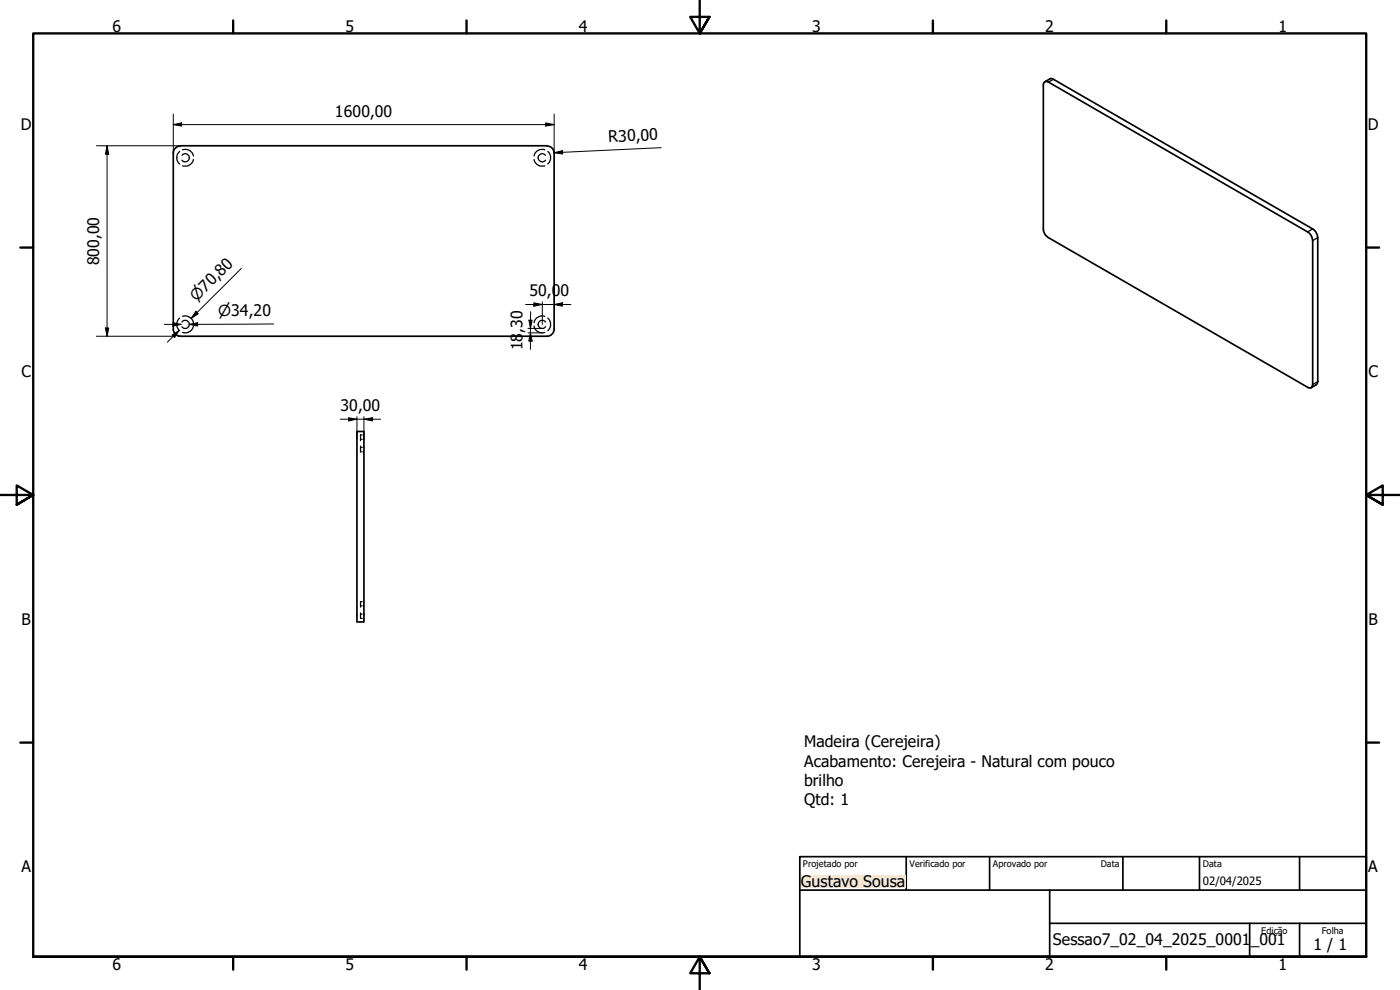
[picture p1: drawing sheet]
<svg xmlns="http://www.w3.org/2000/svg" width="420mm" height="297mm" viewBox="0 0 420 297" stroke-linecap="round" stroke-linejoin="round" font-family="sans-serif">
<path d="M313.4 24.6l.4-.2 .8 .2 78.5 45.5 .6 1 .3 1.1-.2 43.7a.83 .83 0 0 1-1.4 .3l-77.8-44.9-.8-.7-.7-1.7v-43.6zM313.6 24.6l1.7-1.1 .7 .2 78.6 45.5 .6 1 .3 1.1v43.2l-.5 .9-1.5 .9M54.1 43.8a2.13 2.13 0 0 0-2.1 2.1v52.9M54.2 43.7h109.9M164.2 43.8a2.13 2.13 0 0 1 2.1 2.1v52.9M52 98.8a2.13 2.13 0 0 0 2.1 2.1h110a2.13 2.13 0 0 0 2.2-2.1M107.1 129.5h2.1v57.1h-2.1z" fill="none" stroke="#000" stroke-width=".51"/>
<path d="M316.2 23.8l-1.6 .8M394 68.7l-1.6 .9M395.5 71.3l-1.5 .9M395.5 114.5l-1.5 .9" fill="none" stroke="#000" stroke-width=".38"/>
<!-- layer: Oculto (ISO) -->
<g fill="none" stroke="#000" stroke-width=".38">
<path d="M53.9 45.5a2.54 2.54 0 0 0 0 3.7M54.6 46.6a1.23 1.23 0 0 1 1.8-.2 1.23 1.23 0 0 1 0 1.8 1.23 1.23 0 0 1-1.8-.1M54.8 44.9a2.49 2.49 0 0 1 3.2 1.9M58 47.9a2.58 2.58 0 0 1-3.2 1.9M160.3 47.9a2.58 2.58 0 0 0 3.2 1.9M163.5 44.9a2.49 2.49 0 0 0-3.2 1.9M163.7 46.6a1.23 1.23 0 0 0-1.8-.2 1.23 1.23 0 0 0 0 1.8 1.23 1.23 0 0 0 1.8-.1M164.4 45.5a2.54 2.54 0 0 1 0 3.7M53.9 95.4a2.61 2.61 0 0 0 0 3.8M54.6 96.6a1.22 1.22 0 0 1 1.8-.2 1.22 1.22 0 0 1 0 1.8 1.22 1.22 0 0 1-1.8-.2M54.8 94.9a2.58 2.58 0 0 1 3.2 1.9M58 97.8a2.47 2.47 0 0 1-3.2 1.9"/>
<path d="M160.3 97.8a2.47 2.47 0 0 0 3.2 1.9M163.5 94.9a2.58 2.58 0 0 0-3.2 1.9M163.7 96.6a1.22 1.22 0 0 0-1.8-.2 1.22 1.22 0 0 0 0 1.8 1.22 1.22 0 0 0 1.8-.2M164.4 95.4a2.61 2.61 0 0 1 0 3.8M108.2 133.8v1.8h.3M108.2 134.2h.3M108.2 131.8h.3M108.5 130.5h-.3v1.7M108.9 134.2h.3M108.9 131.8h.3M108.9 135.6h.3M108.9 130.5h.3"/>
<path d="M108.2 183.9v1.6h.3M108.2 181.8h.3M108.2 184.3h.3M108.5 180.5h-.3v1.7M108.9 181.8h.3M108.9 184.3h.3M108.9 180.5h.3M108.9 185.5h.3"/>
</g>
<!-- layer: Borda (ISO) -->
<g fill="none" stroke="#000" stroke-width=".7">
<path d="M70 6.1v3.9M140 6.1v3.9M210 0v10l-2.9-4.9h5.8l-2.9 4.9 2.9-4.9M280 6.1v3.9M350 6.1v3.9M6.1 74.3h3.9M410 74.3h3.9M0 148.5h10l-5-2.8v5.7l5-2.9-5 2.9M420 148.5h-10l5-2.8v5.7l-5-2.9 5 2.9M6.1 222.8h3.9M410 222.8h3.9M10 287.1v-277.1h400v277.1h-400h400"/>
<path d="M70 287.1v3.8M140 287.1v3.8M212.9 292l-2.9-4.9 2.9 4.9h-5.8l2.9-4.9v9.9M280 287.1v3.8M350 287.1v3.8"/>
</g>
<path d="M240 257h170v30.1h-170zM272 257v10.1M297 257v10.1M337 257v10.1M360 257v10.1M390 257v10.1M240 267.1h170M315 277h95M315 267.1v20M375 277v10.1M390 277v10.1" fill="none" stroke="#000" stroke-width=".51"/>
<g fill="none" stroke="#000" stroke-width=".3">
<path d="M52 37.4l2.5-.5v.9zM52 37.4h114.3M52 34.2v11.7M163.8 36.9l2.5 .5-2.5 .4zM166.3 34.2v11.7M29 43.7h25.2M32.1 43.7l.5 2.6h-1zM32.1 43.7v57.2M31.6 98.4h1l-.5 2.5zM49.3 97.3h5.1M51.9 96.8l2.5 .5-2.5 .5zM53.8 99.1l-3.6 3.6"/>
<path d="M56.8 97.3l2.5-.5v1zM58.8 93.4l.7 .8-2.2 1.4zM72.5 80.5l-15.2 15.1 1.8-1.8M82.1 97.2l-25.3 .1h2.5M157.7 91.4h13.6M158.4 98.5h4.4M158.4 99.9h4.3M158.7 96.1h1l-.5 2.4zM159.2 99.9l.5 2.4h-1zM159.3 93.5l-.1 11.3M160.2 90.9l2.6 .5-2.6 .5zM162.8 90.6v6.7"/>
<path d="M166.3 91.4l2.5-.5v1zM29 100.9h23.2M51.7 100.5l2.1-1.4-1.4 2.2zM53.4 100.9h.8M102.1 125.8h12.1M104.6 125.3l2.5 .5-2.5 .5zM107.1 125v6.6M109.2 125.8l2.6-.5v1zM109.2 125v6.6"/>
</g>
<g fill="#000">
<path d="M52 37.4l2.5-.5v.9zM163.8 36.9l2.5 .5-2.5 .4zM32.1 43.7l.5 2.6h-1zM31.6 98.4h1l-.5 2.5zM51.9 96.8l2.5 .5-2.5 .5zM58.8 93.4l.7 .8-2.2 1.4zM56.8 97.3l2.5-.5v1zM158.7 96.1h1l-.5 2.4zM160.2 90.9l2.6 .5-2.6 .5zM166.3 91.4l2.5-.5v1zM51.7 100.5l2.1-1.4-1.4 2.2zM159.2 99.9l.5 2.4h-1z"/>
<path d="M104.6 125.3l2.5 .5-2.5 .5zM109.2 125.8l2.6-.5v1z"/>
</g>
<path d="M240.3 262.7h31.4v3.6h-31.4z" fill-rule="evenodd" fill="#f7e7d2"/>
<path d="M166.3 45.8l2.5-.6v1zM198.4 44.3l-32.1 1.5" fill="none" stroke="#000" stroke-width=".3"/>
<path d="M166.3 45.8l2.5-.6v1z" fill="#000"/>
<g font-size="4.8">
<text x="33.7" y="9.6">6</text>
<text x="103.7" y="9.6">5</text>
<text x="173.7" y="9.6">4</text>
<text x="243.7" y="9.6">3</text>
<text x="313.7" y="9.6">2</text>
<text x="383.7" y="9.6">1</text>
<text x="100.5" y="35">1600,00</text>
<text x="6.2" y="38.9">D</text>
<text x="410.5" y="38.9">D</text>
<text x="182.6" y="42.7" transform="rotate(-3 182.6 42.7)">R30,00</text>
<text x="29.8" y="79.6" transform="rotate(-90 29.8 79.6)">800,00</text>
<text x="158.9" y="88.9">50,00</text>
<text x="156.8" y="99.9" transform="rotate(-90 156.8 99.9)">,30</text>
<text x="156.8" y="105.1" transform="rotate(-90 156.8 105.1)">18</text>
<text x="6.4" y="113.1">C</text>
<text x="410.7" y="113.1">C</text>
<text x="102.2" y="123.4">30,00</text>
<text x="6.4" y="187.4">B</text>
<text x="410.7" y="187.4">B</text>
<text x="241.3" y="224.2">Madeira (Cerejeira)</text>
<text x="241.3" y="230">Acabamento: Cerejeira - Natural com pouco</text>
<text x="241.3" y="235.8">brilho</text>
<text x="241.3" y="241.5">Qtd: 1</text>
<text x="6.4" y="261.7">A</text>
<text x="410.7" y="261.7">A</text>
<text x="240.3" y="266.2">Gustavo Sousa</text>
<text x="316" y="283.4">Sessao7_02_04_2025_0001</text>
<text x="375.3" y="283.4">_001</text>
<text x="394.2" y="285">1 / 1</text>
<text x="33.7" y="290.9">6</text>
<text x="103.7" y="290.9">5</text>
<text x="173.7" y="290.9">4</text>
<text x="243.7" y="290.9">3</text>
<text x="313.7" y="290.9">2</text>
<text x="383.7" y="290.9">1</text>
</g>
<g font-size="4.6">
<text x="59" y="90.5" transform="rotate(-45 59 90.5)">⌀70,80</text>
<text x="65.5" y="94.9">⌀34,20</text>
</g>
<g font-size="3.4">
<text x="241" y="266">lucas</text>
<text x="361" y="265.5">02/04/2025</text>
</g>
<g font-size="2.7">
<text x="241" y="260.1">Projetado por</text>
<text x="273" y="260.1">Verificado por</text>
<text x="298" y="260.1">Aprovado por</text>
<text x="330.3" y="260">Data</text>
<text x="361" y="260">Data</text>
<text x="378.5" y="280.2">Edição</text>
<text x="396.7" y="280.1">Folha</text>
</g>
</svg>
